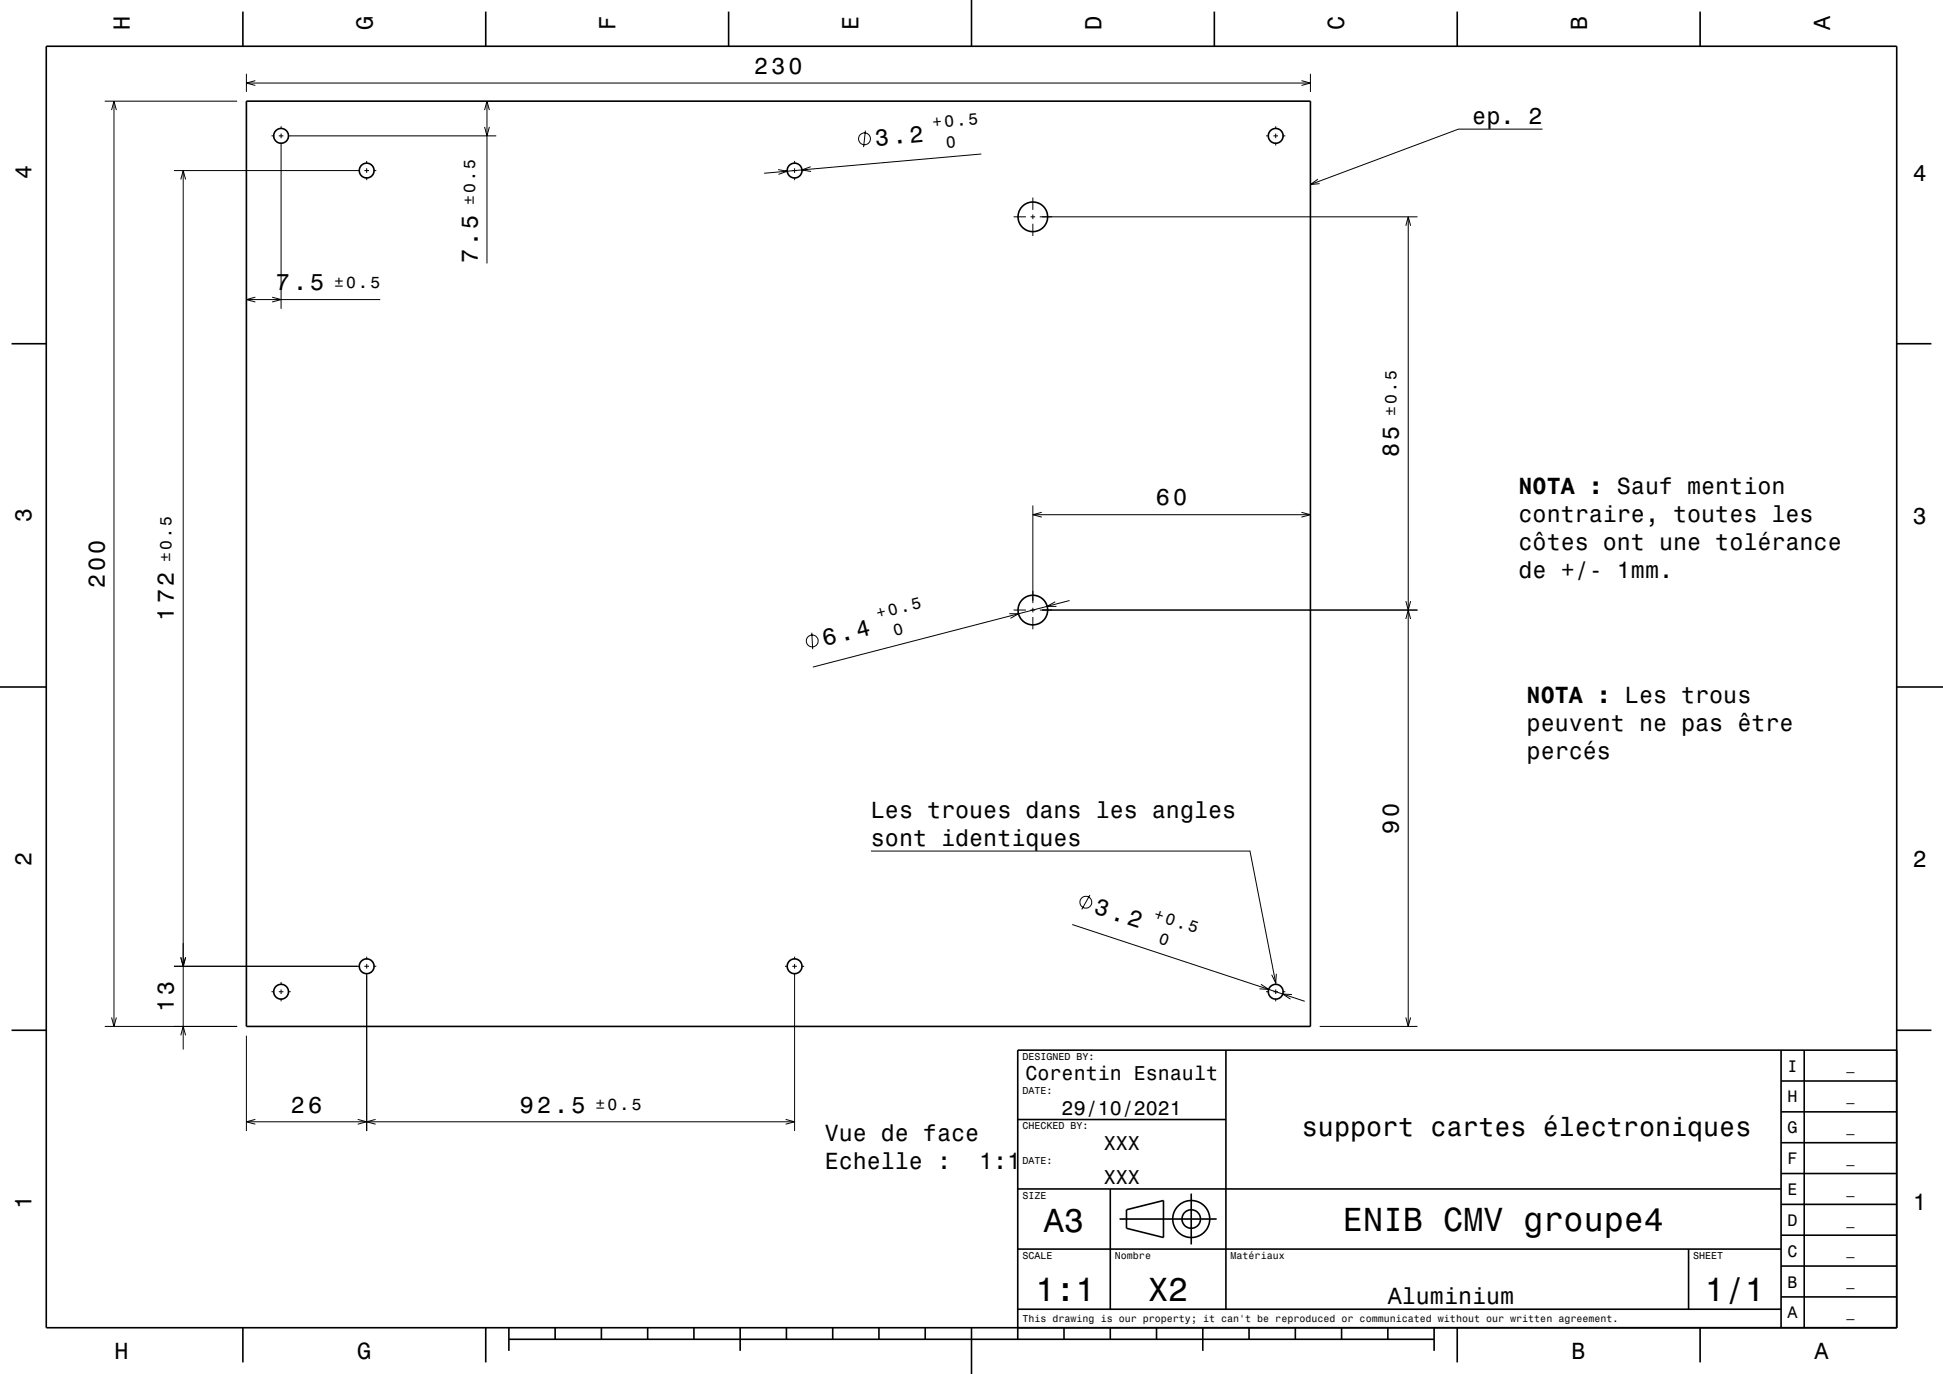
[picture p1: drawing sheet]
<svg xmlns="http://www.w3.org/2000/svg" width="420mm" height="297mm" viewBox="0 0 420 297" stroke-linecap="round" stroke-linejoin="round" font-family="sans-serif">
<g fill="none" stroke="#000" stroke-width=".22">
<path d="M53.3 16v3.9M53.3 18h230M55.2 17.4l-1.9 .6 1.9 .5M281.3 17.4l2 .6-2 .5M283.3 16v3.9M22.6 21.9h28.7M24.1 23.8l.5-1.9 .6 1.9M24.6 21.9v200M37.6 36.9h40.2M39.1 38.8l.5-1.9 .5 1.9M39.6 36.9v190M58.7 29.4h.6"/>
<path d="M60.3 29.4h1M60.8 27.3v.6M60.8 28.9v1M60.8 30.9v35.9M62.3 29.4h45M78.8 36.9h1M79.3 34.8v.6M79.3 36.4v1M79.3 38.4v.5M80.8 36.9h.5M104.7 27.4l.6 2 .5-2M104.7 23.8l.6-1.9 .5 1.9"/>
<path d="M105.3 21.9v35M168.2 36.7l2 .3-1.9 .7M169.7 36.9h.6M171.3 36.9h1M171.8 34.8v.6M171.8 36.4v1M171.8 38.4v.5M173.3 36.9h.5M175.2 36l-1.8 .7 1.9 .4M187.1 28.2l-.4 3.6M212.1 33.3l-46.9 4.2M273.7 29.4h.6"/>
<path d="M275.3 29.4h1M275.8 27.3v.6M275.8 28.9v1M275.8 30.9v.5M277.3 29.4h.5M284.9 38.7l-1.6 1.2 2-.2M333.4 27.9h-18.1l-32 12M219.1 46.9h2.7M222.8 46.9h1M223.3 42.7v2.7M223.3 46.4v1M223.3 48.4v2.6"/>
<path d="M224.8 46.9h81.6M303.9 48.8l.5-1.9 .5 1.9M304.4 46.9v175M53.3 64.8h28.9M55.2 64.2l-1.9 .6 1.9 .5M58.8 64.2l2 .6-2 .5M223.3 109.3v21.1M223.3 111.3h60M225.2 110.7l-1.9 .6 1.9 .5M281.3 110.7l2 .6-2 .5M175.5 136.8l.2 3.5M218.2 132.7h2l-1.8 1"/>
<path d="M219.1 131.9h2.7M222.8 131.9h1M223.3 131.4v1M223.3 133.4v2.6M224.8 131.9h81.6M228.1 130.1l-1.7 1h2M231.2 129.8l-55.5 14.4M303.9 133.8l.5-1.9 .5 1.9M303.9 129.9l.5 2 .5-2M188.3 184h81.9l5.6 28.5M231.8 199.8l50.2 16.6M235.6 193.5l-1.8 3.1"/>
<path d="M24.1 219.9l.5 2 .6-2M37.6 208.9h40.2M39.1 206.9l.5 2 .5-2M58.7 214.4h.6M60.3 214.4h1M60.8 212.3v.6M60.8 213.9v1M60.8 215.9v.5M62.3 214.4h.5M78.8 208.9h1M79.3 206.8v.6M79.3 208.4v1"/>
<path d="M79.3 210.4v34.1M80.8 208.9h.5M169.7 208.9h.6M171.3 208.9h1M171.8 206.8v.6M171.8 208.4v1M171.8 210.4v34.1M173.3 208.9h.5M272.6 212.8l1.6 1.1-2-.1M273.7 214.4h.6M275.3 214.4h1M275.8 212.3v.6"/>
<path d="M275.8 213.9v1M275.8 215.9v.5M275.9 210.5l-.1 2-.9-1.8M277.3 214.4h.5M279.3 215l-2-.1 1.7 1.1M303.9 219.9l.5 2 .5-2M22.6 221.9h28.7M39.1 223.8l.5-1.9 .5 1.9M53.3 223.9v20.6M285.3 221.9h21.1M53.3 242.5h118.5M55.2 242l-1.9 .5 1.9 .5"/>
<path d="M77.3 242l2 .5-2 .5M81.2 242l-1.9 .5 1.9 .5M169.8 242l2 .5-2 .5"/>
<circle cx="186.9" cy="30" r="1.28"/>
<circle cx="175.6" cy="138.5" r="1.28"/>
<circle cx="234.7" cy="195" r="1.28"/>
</g>
<g fill="none" stroke="#000" stroke-width=".35">
<path d="M10 10h400v277h-400zM52.5 2.5v7.5M105 2.5v7.5M157.5 2.5v7.5M210 0v10M262.5 2.5v7.5M315 2.5v7.5M367.5 2.5v7.5M53.3 21.9h230v200h-230zM2.5 74.3h7.5M410 74.3h7.5M0 148.5h10"/>
<path d="M410 148.5h10M2.5 222.7h7.5M265 227v56M385 233.7h25M385 227v60M390 227v60M410 222.7h7.5M410 227h-190v62.5M220 257h165M220 242h45M240 257v26M257.5 258v11"/>
<path d="M385 253.7h25M385 247h25M385 240.3h25M220 270h165M242 263.5h21M243.5 261.5l8-2v8l-8-2zM365 270v13M385 273.7h25M385 267h25M385 260.3h25M52.5 287v7.5M105 287v7.5"/>
<path d="M110 289.5h200M110 287v5M120 287v2.5M130 287v2.5M140 287v2.5M150 287v2.5M160 287v5M170 287v2.5M180 287v2.5M190 287v2.5M200 287v2.5M210 287v10"/>
<path d="M220 283h165M230 287v2.5M240 287v2.5M250 287v2.5M260 287v5M270 287v2.5M280 287v2.5M290 287v2.5M300 287v2.5M310 287v5M315 287v7.5M367.5 287v7.5"/>
<path d="M385 280.3h25"/>
<circle cx="60.8" cy="29.4" r="1.6"/>
<circle cx="79.3" cy="36.9" r="1.6"/>
<circle cx="171.8" cy="36.9" r="1.6"/>
<circle cx="275.8" cy="29.4" r="1.6"/>
<circle cx="223.3" cy="46.9" r="3.2"/>
<circle cx="223.3" cy="131.9" r="3.2"/>
<circle cx="60.8" cy="214.4" r="1.6"/>
<circle cx="79.3" cy="208.9" r="1.6"/>
<circle cx="171.8" cy="208.9" r="1.6"/>
<circle cx="275.8" cy="214.4" r="1.6"/>
<circle cx="257.5" cy="263.5" r="2"/>
<circle cx="257.5" cy="263.5" r="4"/>
</g>
<g font-size="7.2">
<text x="225.7" y="266.3">A3</text>
<text x="290.3" y="266.1">ENIB CMV groupe4</text>
<text x="223.8" y="281.3">1:1</text>
<text x="248.2" y="281.3">X2</text>
<text x="368.5" y="281.3">1/1</text>
</g>
<text font-size="5.8" x="281.4" y="245.6">support cartes électroniques</text>
<g font-size="5.1">
<text x="189.3" y="31.5" transform="rotate(-5 189.3 31.5)">3.2</text>
<text x="178.2" y="139.7" transform="rotate(-14 178.2 139.7)">6.4</text>
</g>
<g font-size="5">
<text x="28.1" y="6.5" transform="rotate(-90 28.1 6.5)">H</text>
<text x="80.6" y="6.5" transform="rotate(-90 80.6 6.5)">G</text>
<text x="133.1" y="6.5" transform="rotate(-90 133.1 6.5)">F</text>
<text x="185.6" y="6.5" transform="rotate(-90 185.6 6.5)">E</text>
<text x="238.1" y="6.5" transform="rotate(-90 238.1 6.5)">D</text>
<text x="290.6" y="6.5" transform="rotate(-90 290.6 6.5)">C</text>
<text x="343.1" y="6.5" transform="rotate(-90 343.1 6.5)">B</text>
<text x="395.6" y="6.5" transform="rotate(-90 395.6 6.5)">A</text>
<text x="163" y="16">230</text>
<text x="318.3" y="26.7">ep. 2</text>
<text x="6.8" y="38.7" transform="rotate(-90 6.8 38.7)">4</text>
<text x="413.5" y="39">4</text>
<text x="103.3" y="56.9" transform="rotate(-90 103.3 56.9)">7.5</text>
<text x="59.6" y="62.8">7.5</text>
<text x="302.4" y="98.8" transform="rotate(-90 302.4 98.8)">85</text>
<text x="328.3" y="106.7">NOTA : Sauf mention</text>
<text x="6.8" y="112.9" transform="rotate(-90 6.8 112.9)">3</text>
<text x="249.9" y="109.3">60</text>
<text x="328.3" y="112.8">contraire, toutes les</text>
<text x="413.5" y="113.2">3</text>
<text x="328.3" y="118.8">côtes ont une tolérance</text>
<text x="328.3" y="124.9">de +/- 1mm.</text>
<text x="22.6" y="127.1" transform="rotate(-90 22.6 127.1)">200</text>
<text x="37.6" y="134.2" transform="rotate(-90 37.6 134.2)">172</text>
<text x="330" y="151.9">NOTA : Les trous</text>
<text x="330" y="157.9">peuvent ne pas être</text>
<text x="330" y="164">percés</text>
<text x="188.3" y="176.7">Les troues dans les angles</text>
<text x="188.3" y="182.8">sont identiques</text>
<text x="302.4" y="180.3" transform="rotate(-90 302.4 180.3)">90</text>
<text x="6.8" y="187.1" transform="rotate(-90 6.8 187.1)">2</text>
<text x="413.5" y="187.4">2</text>
<text x="236.3" y="197.4" transform="rotate(18 236.3 197.4)">3.2</text>
<text x="37.6" y="218.8" transform="rotate(-90 37.6 218.8)">13</text>
<text x="62.9" y="240.5">26</text>
<text x="112.4" y="240.5">92.5</text>
<text x="178.3" y="246.7">Vue de face</text>
<text x="178.3" y="252.8">Echelle :</text>
<text x="211.7" y="252.8">1:1</text>
<text x="6.8" y="261.3" transform="rotate(-90 6.8 261.3)">1</text>
<text x="413.5" y="261.6">1</text>
<text x="300" y="281.9">Aluminium</text>
<text x="24.7" y="293.8">H</text>
<text x="77.2" y="293.8">G</text>
<text x="339.7" y="293.8">B</text>
<text x="392.2" y="293.8">A</text>
</g>
<g font-size="4.3">
<text x="221.7" y="233.5">Corentin Esnault</text>
<text x="229.5" y="241">29/10/2021</text>
<text x="238.6" y="248.5">XXX</text>
<text x="238.6" y="256">XXX</text>
</g>
<g font-size="3.6">
<text x="386.4" y="231.6">I</text>
<text x="386.4" y="238.3">H</text>
<text x="386.4" y="245">G</text>
<text x="386.4" y="251.6">F</text>
<text x="386.4" y="258.3">E</text>
<text x="386.4" y="265">D</text>
<text x="386.4" y="271.6">C</text>
<text x="386.4" y="278.3">B</text>
<text x="386.4" y="285">A</text>
</g>
<g font-size="3.5">
<text x="201.6" y="27.6" transform="rotate(-5 201.6 27.6)">+0.5</text>
<text x="204.6" y="31.9" transform="rotate(-5 204.6 31.9)">0</text>
<text x="102.7" y="44.3" transform="rotate(-90 102.7 44.3)">±0.5</text>
<text x="72.2" y="62.2">±0.5</text>
<text x="301.9" y="89.9" transform="rotate(-90 301.9 89.9)">±0.5</text>
<text x="37.1" y="121.5" transform="rotate(-90 37.1 121.5)">±0.5</text>
<text x="189.7" y="133.8" transform="rotate(-14 189.7 133.8)">+0.5</text>
<text x="193.4" y="137.5" transform="rotate(-14 193.4 137.5)">0</text>
<text x="249.2" y="198.7" transform="rotate(18 249.2 198.7)">+0.5</text>
<text x="250.2" y="203.8" transform="rotate(18 250.2 203.8)">0</text>
<text x="128.7" y="240">±0.5</text>
</g>
<g font-size="2.9">
<text x="399.1" y="231.4">_</text>
<text x="399.1" y="238">_</text>
<text x="399.1" y="244.7">_</text>
<text x="399.1" y="251.4">_</text>
<text x="399.1" y="258">_</text>
<text x="399.1" y="264.7">_</text>
<text x="399.1" y="271.4">_</text>
<text x="399.1" y="278">_</text>
<text x="399.1" y="284.7">_</text>
</g>
<g font-size="2.2">
<text x="221" y="229.1">DESIGNED BY:</text>
<text x="221" y="236.6">DATE:</text>
<text x="221" y="244.1">CHECKED BY:</text>
<text x="221" y="251.6">DATE:</text>
<text x="221" y="259.1">SIZE</text>
<text x="221" y="272.1">SCALE</text>
<text x="241" y="272.1">Nombre</text>
<text x="266" y="272.1">Matériaux</text>
<text x="366" y="272.1">SHEET</text>
<text x="221" y="285.8">This drawing is our property; it can't be reproduced or communicated without our written agreement.</text>
</g>
</svg>
